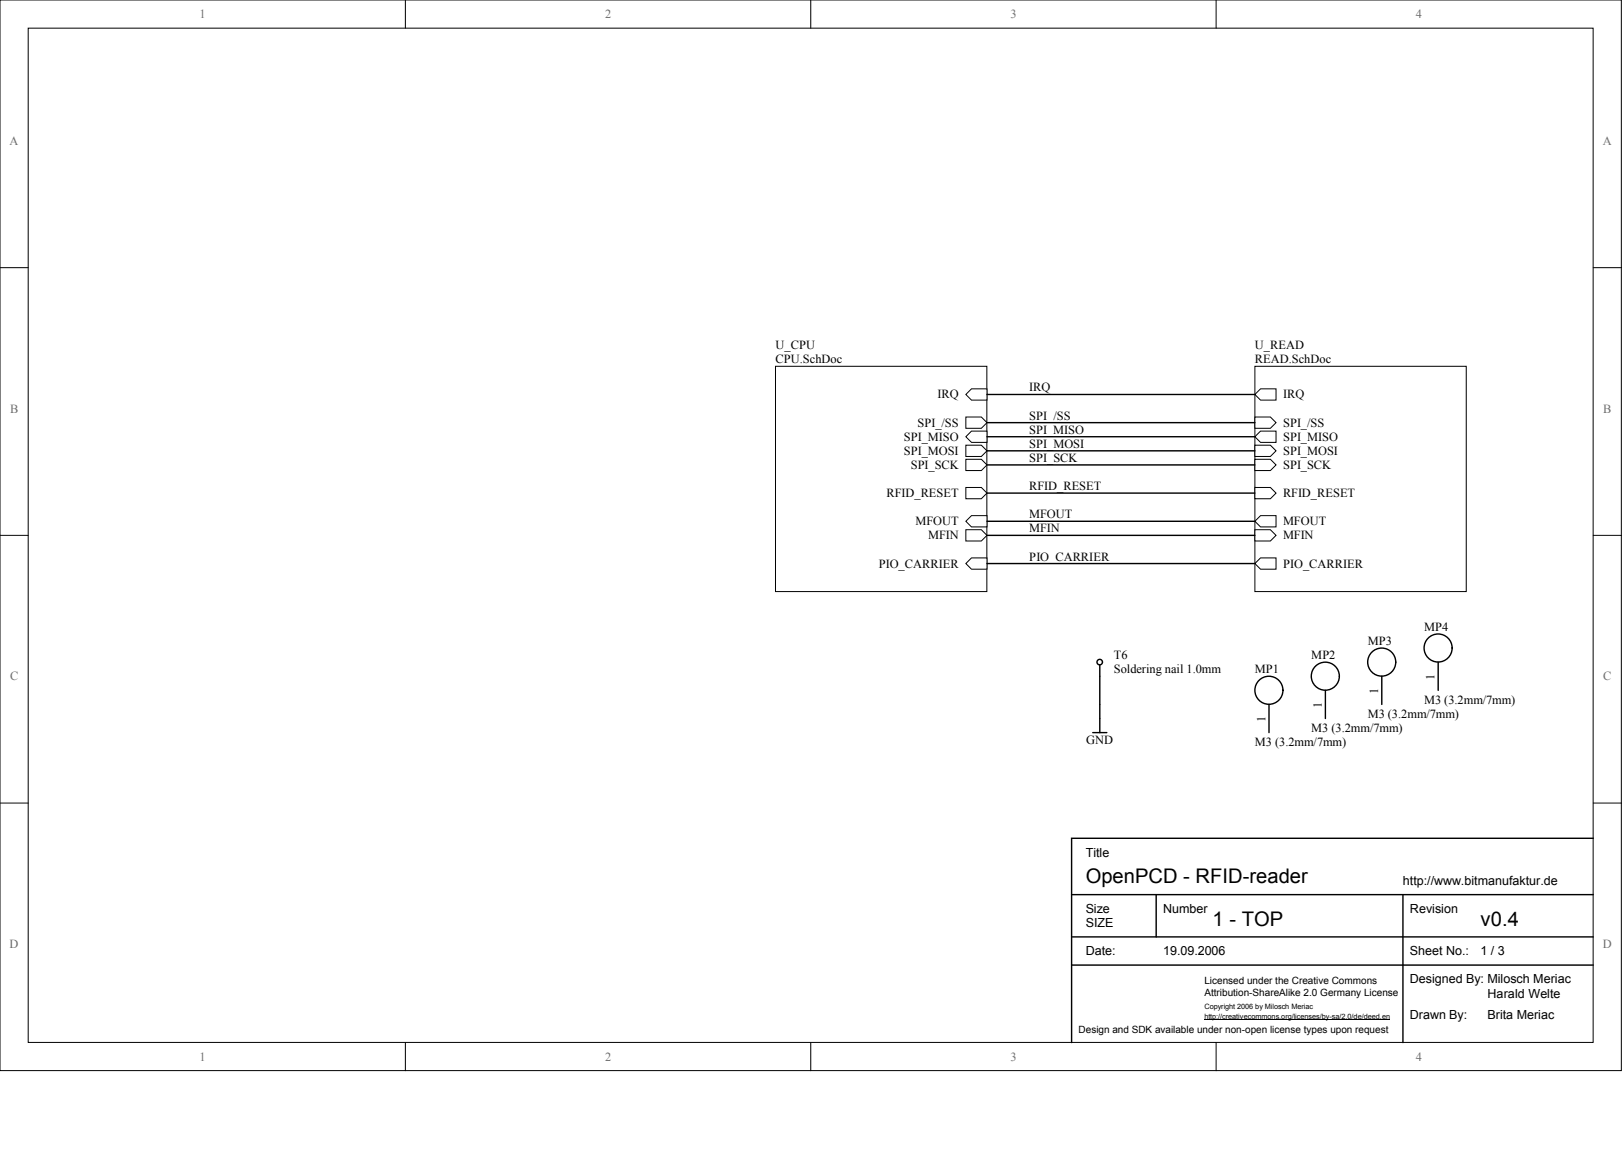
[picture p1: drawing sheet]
<svg xmlns="http://www.w3.org/2000/svg" width="840mm" height="594mm" viewBox="0 0 840 594" stroke-linecap="round" stroke-linejoin="round" font-family="sans-serif">
<g fill="#fff" stroke="#000" stroke-width=".52">
<path d="M0 0h838v554h-838z"/>
<path d="M15 15h809v524h-809z"/>
</g>
<path d="M210 0v15M419 0v15M629 0v15M0 138h15M824 138h14M0 277h15M824 277h14M0 415h15M824 415h14M210 539v15M419 539v15M629 539v15" fill="none" stroke="#000" stroke-width=".52"/>
<g fill="#fff" stroke="#000" stroke-width=".52">
<path d="M401 189h109v117h-109z"/>
<path d="M649 189h109v117h-109z"/>
</g>
<g fill="#fff" stroke="#000" stroke-width=".52">
<path d="M499 204l3-3h8v6h-8z" fill-rule="evenodd"/>
<path d="M499 237h8l3 3-3 3h-8z" fill-rule="evenodd"/>
<path d="M499 226l3-3h8v6h-8z" fill-rule="evenodd"/>
<path d="M499 216h8l3 3-3 2h-8z" fill-rule="evenodd"/>
<path d="M499 230h8l3 3-3 3h-8z" fill-rule="evenodd"/>
<path d="M499 252h8l3 3-3 3h-8z" fill-rule="evenodd"/>
<path d="M499 270l3-3h8v5h-8z" fill-rule="evenodd"/>
<path d="M499 274h8l3 3-3 3h-8z" fill-rule="evenodd"/>
<path d="M499 291l3-3h8v6h-8z" fill-rule="evenodd"/>
<path d="M649 204l3-3h8v6h-8z" fill-rule="evenodd"/>
<path d="M649 216h8l3 3-3 2h-8z" fill-rule="evenodd"/>
<path d="M649 237h8l3 3-3 3h-8z" fill-rule="evenodd"/>
<path d="M649 226l3-3h8v6h-8z" fill-rule="evenodd"/>
<path d="M649 230h8l3 3-3 3h-8z" fill-rule="evenodd"/>
<path d="M649 252h8l3 3-3 3h-8z" fill-rule="evenodd"/>
<path d="M649 270l3-3h8v5h-8z" fill-rule="evenodd"/>
<path d="M649 274h8l3 3-3 3h-8z" fill-rule="evenodd"/>
<path d="M649 291l3-3h8v6h-8z" fill-rule="evenodd"/>
</g>
<g fill="none" stroke="#000" stroke-width=".73">
<path d="M510 204h139M510 219h139M510 226h139M510 233h139M510 240h139M510 255h139M510 270h139M510 277h139M510 291h139M569 344v35M685 357v15M714 350v14"/>
<path d="M744 342v15M565 379h7M656 364v15M824 433h-270v106M554 463h270M598 463v21M725 463v76M554 499h270M554 484h270"/>
<circle cx="744" cy="335" r="7"/>
<circle cx="569" cy="342" r="1.4"/>
<circle cx="656" cy="357" r="7"/>
<circle cx="685" cy="350" r="7"/>
<circle cx="714" cy="342" r="7"/>
</g>
<path d="M623 527h96" fill="none" stroke="#000" stroke-width=".52"/>
<g font-size="10.4">
<text x="561" y="457">OpenPCD - RFID-reader</text>
<text x="627" y="479">1 - TOP</text>
<text x="765" y="479">v0.4</text>
</g>
<g font-size="6.5">
<text x="561" y="443">Title</text>
<text x="725" y="458">http://www.bitmanufaktur.de</text>
<text x="561" y="472">Size</text>
<text x="601" y="472">Number</text>
<text x="729" y="472">Revision</text>
<text x="561" y="479">SIZE</text>
<text x="561" y="494">Date:</text>
<text x="601" y="494">19.09.2006</text>
<text x="729" y="494">Sheet No.:</text>
<text x="765" y="494">1 / 3</text>
<text x="729" y="508">Designed By: Milosch Meriac</text>
<text x="769" y="516">Harald Welte</text>
<text x="729" y="527">Drawn By:</text>
<text x="769" y="527">Brita Meriac</text>
</g>
<g font-size="6.4" fill="#716f64">
<text x="103" y="9">1</text>
<text x="313" y="9">2</text>
<text x="522" y="9">3</text>
<text x="732" y="9">4</text>
<text x="5" y="75">A</text>
<text x="829" y="75">A</text>
<text x="5" y="213">B</text>
<text x="829" y="213">B</text>
<text x="5" y="352">C</text>
<text x="829" y="352">C</text>
<text x="5" y="490">D</text>
<text x="829" y="490">D</text>
<text x="103" y="548">1</text>
<text x="313" y="548">2</text>
<text x="522" y="548">3</text>
<text x="732" y="548">4</text>
</g>
<g font-size="6.4">
<text x="401" y="181">U_CPU</text>
<text x="649" y="181">U_READ</text>
<text x="401" y="188">CPU.SchDoc</text>
<text x="649" y="188">READ.SchDoc</text>
<text x="532" y="202">IRQ</text>
<text x="485" y="206">IRQ</text>
<text x="663" y="206">IRQ</text>
<text x="474" y="221">SPI_/SS</text>
<text x="532" y="217">SPI_/SS</text>
<text x="663" y="221">SPI_/SS</text>
<text x="467" y="228">SPI_MISO</text>
<text x="532" y="224">SPI_MISO</text>
<text x="663" y="228">SPI_MISO</text>
<text x="532" y="232">SPI_MOSI</text>
<text x="467" y="235">SPI_MOSI</text>
<text x="532" y="239">SPI_SCK</text>
<text x="663" y="235">SPI_MOSI</text>
<text x="471" y="242">SPI_SCK</text>
<text x="663" y="242">SPI_SCK</text>
<text x="458" y="257">RFID_RESET</text>
<text x="532" y="253">RFID_RESET</text>
<text x="663" y="257">RFID_RESET</text>
<text x="532" y="268">MFOUT</text>
<text x="473" y="272">MFOUT</text>
<text x="532" y="275">MFIN</text>
<text x="663" y="272">MFOUT</text>
<text x="480" y="279">MFIN</text>
<text x="663" y="279">MFIN</text>
<text x="454" y="293">PIO_CARRIER</text>
<text x="532" y="290">PIO_CARRIER</text>
<text x="663" y="293">PIO_CARRIER</text>
<text x="736" y="326">MP4</text>
<text x="707" y="334">MP3</text>
<text x="576" y="341">T6</text>
<text x="678" y="341">MP2</text>
<text x="576" y="348">Soldering nail 1.0mm</text>
<text x="649" y="348">MP1</text>
<text x="736" y="364">M3 (3.2mm/7mm)</text>
<text x="707" y="371">M3 (3.2mm/7mm)</text>
<text x="678" y="379">M3 (3.2mm/7mm)</text>
<text x="562" y="385">GND</text>
<text x="649" y="386">M3 (3.2mm/7mm)</text>
</g>
<g font-size="6.3">
<text x="742" y="351" transform="rotate(-90 742 351)">1</text>
<text x="713" y="359" transform="rotate(-90 713 359)">1</text>
<text x="683" y="366" transform="rotate(-90 683 366)">1</text>
<text x="654" y="373" transform="rotate(-90 654 373)">1</text>
</g>
<g font-size="5.2">
<text x="623" y="509">Licensed under the Creative Commons</text>
<text x="623" y="515">Attribution-ShareAlike 2.0 Germany License</text>
<text x="558" y="534">Design and SDK available under non-open license types upon request</text>
</g>
<g font-size="3.8">
<text x="623" y="521">Copyright 2006 by Milosch Meriac</text>
<text x="623" y="527">http://creativecommons.org/licenses/by-sa/2.0/de/deed.en</text>
</g>
</svg>
